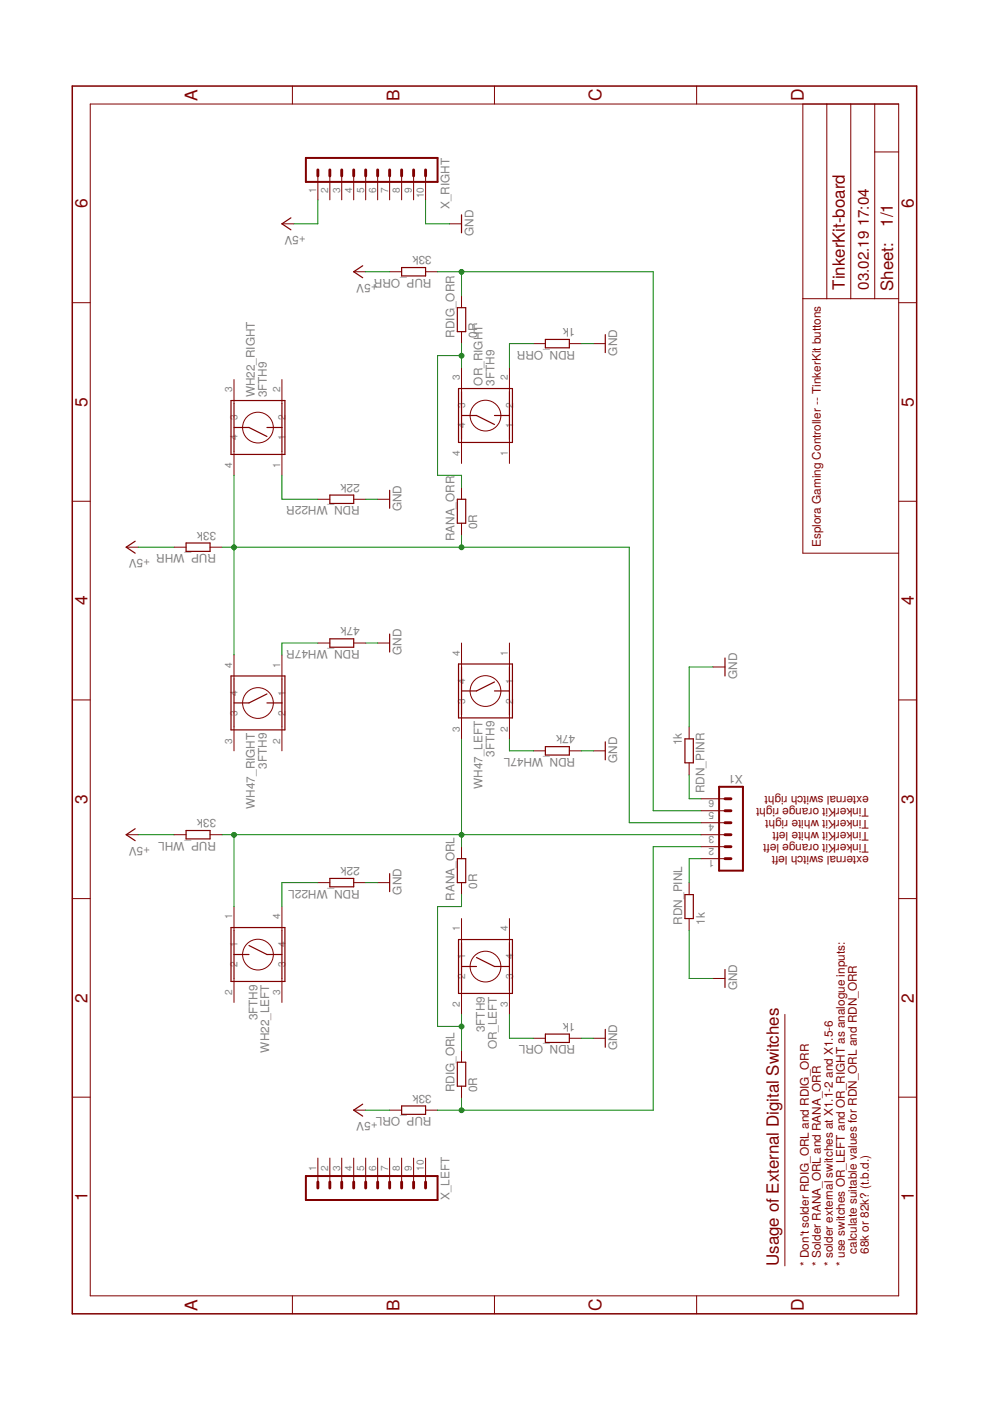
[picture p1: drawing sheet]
<?xml version="1.0" encoding="utf-8"?>
<!DOCTYPE eagle SYSTEM "eagle.dtd">
<eagle version="7.5.0">
<drawing>
<settings>
<setting alwaysvectorfont="no"/>
<setting verticaltext="up"/>
</settings>
<grid distance="100" unitdist="mil" unit="mil" style="lines" multiple="1" display="yes" altdistance="0.01" altunitdist="inch" altunit="inch"/>
<schematic xreflabel="%F%N/%S.%C%R" xrefpart="/%S.%C%R">
<libraries>
<library name="frames">
<symbols>
<symbol name="A4L-LOC">
<wire x1="256.54" y1="3.81" x2="256.54" y2="8.89" width="0.1016" layer="94"/>
<wire x1="256.54" y1="8.89" x2="256.54" y2="13.97" width="0.1016" layer="94"/>
<wire x1="256.54" y1="13.97" x2="256.54" y2="19.05" width="0.1016" layer="94"/>
<wire x1="256.54" y1="19.05" x2="256.54" y2="24.13" width="0.1016" layer="94"/>
<wire x1="161.29" y1="3.81" x2="161.29" y2="24.13" width="0.1016" layer="94"/>
<wire x1="161.29" y1="24.13" x2="215.265" y2="24.13" width="0.1016" layer="94"/>
<wire x1="215.265" y1="24.13" x2="256.54" y2="24.13" width="0.1016" layer="94"/>
<wire x1="246.38" y1="3.81" x2="246.38" y2="8.89" width="0.1016" layer="94"/>
<wire x1="246.38" y1="8.89" x2="256.54" y2="8.89" width="0.1016" layer="94"/>
<wire x1="246.38" y1="8.89" x2="215.265" y2="8.89" width="0.1016" layer="94"/>
<wire x1="215.265" y1="8.89" x2="215.265" y2="3.81" width="0.1016" layer="94"/>
<wire x1="215.265" y1="8.89" x2="215.265" y2="13.97" width="0.1016" layer="94"/>
<wire x1="215.265" y1="13.97" x2="256.54" y2="13.97" width="0.1016" layer="94"/>
<wire x1="215.265" y1="13.97" x2="215.265" y2="19.05" width="0.1016" layer="94"/>
<wire x1="215.265" y1="19.05" x2="256.54" y2="19.05" width="0.1016" layer="94"/>
<wire x1="215.265" y1="19.05" x2="215.265" y2="24.13" width="0.1016" layer="94"/>
<text x="217.17" y="15.24" size="2.54" layer="94">&gt;DRAWING_NAME</text>
<text x="217.17" y="10.16" size="2.286" layer="94">&gt;LAST_DATE_TIME</text>
<text x="230.505" y="5.08" size="2.54" layer="94">&gt;SHEET</text>
<text x="216.916" y="4.953" size="2.54" layer="94">Sheet:</text>
<frame x1="0" y1="0" x2="260.35" y2="179.07" columns="6" rows="4" layer="94"/>
</symbol>
</symbols>
<devicesets>
<deviceset name="A4L-LOC" prefix="FRAME" uservalue="yes">
<gates>
<gate name="G$1" symbol="A4L-LOC" x="0" y="0"/>
</gates>
<devices>
<device name="">
<technologies>
<technology name=""/>
</technologies>
</device>
</devices>
</deviceset>
</devicesets>
</library>
<library name="EsploraGamingController">
<symbols>
<symbol name="3FTH9">
<wire x1="0" y1="-1.905" x2="0" y2="-5.08" width="0.254" layer="94"/>
<wire x1="0" y1="1.905" x2="0" y2="5.08" width="0.254" layer="94"/>
<wire x1="0" y1="1.905" x2="-1.905" y2="-1.905" width="0.254" layer="94"/>
<wire x1="-5.08" y1="5.08" x2="5.08" y2="5.08" width="0.254" layer="94"/>
<wire x1="-5.08" y1="-5.08" x2="0" y2="-5.08" width="0.254" layer="94"/>
<text x="6.35" y="0.635" size="1.778" layer="95">&gt;NAME</text>
<text x="6.35" y="-1.905" size="1.778" layer="96">&gt;VALUE</text>
<pin name="1" x="-10.16" y="-5.08" length="middle" direction="pas" swaplevel="1"/>
<pin name="2" x="10.16" y="-5.08" length="middle" direction="pas" swaplevel="1" rot="R180"/>
<pin name="3" x="10.16" y="5.08" length="middle" direction="pas" swaplevel="2" rot="R180"/>
<pin name="4" x="-10.16" y="5.08" length="middle" direction="pas" swaplevel="2"/>
<wire x1="0" y1="-5.08" x2="5.08" y2="-5.08" width="0.254" layer="94"/>
<wire x1="-5.715" y1="5.715" x2="-5.715" y2="-5.715" width="0.254" layer="94"/>
<wire x1="-5.715" y1="-5.715" x2="5.715" y2="-5.715" width="0.254" layer="94"/>
<wire x1="5.715" y1="-5.715" x2="5.715" y2="5.715" width="0.254" layer="94"/>
<wire x1="5.715" y1="5.715" x2="-5.715" y2="5.715" width="0.254" layer="94"/>
<circle x="0" y="0" radius="3.25" width="0.1524" layer="94"/>
</symbol>
</symbols>
<devicesets>
<deviceset name="3FTH9" prefix="S">
<gates>
<gate name="G$1" symbol="3FTH9" x="0" y="0"/>
</gates>
<devices>
<device name="" package="3FTH9">
<connects>
<connect gate="G$1" pin="1" pad="1"/>
<connect gate="G$1" pin="2" pad="2"/>
<connect gate="G$1" pin="3" pad="3"/>
<connect gate="G$1" pin="4" pad="4"/>
</connects>
<technologies>
<technology name=""/>
</technologies>
</device>
</devices>
</deviceset>
</devicesets>
</library>
<library name="con-lstb">
<symbols>
<symbol name="MA10-1">
<wire x1="3.81" y1="-12.7" x2="-1.27" y2="-12.7" width="0.4064" layer="94"/>
<wire x1="1.27" y1="-5.08" x2="2.54" y2="-5.08" width="0.6096" layer="94"/>
<wire x1="1.27" y1="-7.62" x2="2.54" y2="-7.62" width="0.6096" layer="94"/>
<wire x1="1.27" y1="-10.16" x2="2.54" y2="-10.16" width="0.6096" layer="94"/>
<wire x1="1.27" y1="0" x2="2.54" y2="0" width="0.6096" layer="94"/>
<wire x1="1.27" y1="-2.54" x2="2.54" y2="-2.54" width="0.6096" layer="94"/>
<wire x1="1.27" y1="7.62" x2="2.54" y2="7.62" width="0.6096" layer="94"/>
<wire x1="1.27" y1="5.08" x2="2.54" y2="5.08" width="0.6096" layer="94"/>
<wire x1="1.27" y1="2.54" x2="2.54" y2="2.54" width="0.6096" layer="94"/>
<wire x1="1.27" y1="12.7" x2="2.54" y2="12.7" width="0.6096" layer="94"/>
<wire x1="1.27" y1="10.16" x2="2.54" y2="10.16" width="0.6096" layer="94"/>
<wire x1="-1.27" y1="15.24" x2="-1.27" y2="-12.7" width="0.4064" layer="94"/>
<wire x1="3.81" y1="-12.7" x2="3.81" y2="15.24" width="0.4064" layer="94"/>
<wire x1="-1.27" y1="15.24" x2="3.81" y2="15.24" width="0.4064" layer="94"/>
<text x="-1.27" y="-15.24" size="1.778" layer="96">&gt;VALUE</text>
<text x="-1.27" y="16.002" size="1.778" layer="95">&gt;NAME</text>
<pin name="1" x="7.62" y="-10.16" visible="pad" length="middle" direction="pas" swaplevel="1" rot="R180"/>
<pin name="2" x="7.62" y="-7.62" visible="pad" length="middle" direction="pas" swaplevel="1" rot="R180"/>
<pin name="3" x="7.62" y="-5.08" visible="pad" length="middle" direction="pas" swaplevel="1" rot="R180"/>
<pin name="4" x="7.62" y="-2.54" visible="pad" length="middle" direction="pas" swaplevel="1" rot="R180"/>
<pin name="5" x="7.62" y="0" visible="pad" length="middle" direction="pas" swaplevel="1" rot="R180"/>
<pin name="6" x="7.62" y="2.54" visible="pad" length="middle" direction="pas" swaplevel="1" rot="R180"/>
<pin name="7" x="7.62" y="5.08" visible="pad" length="middle" direction="pas" swaplevel="1" rot="R180"/>
<pin name="8" x="7.62" y="7.62" visible="pad" length="middle" direction="pas" swaplevel="1" rot="R180"/>
<pin name="9" x="7.62" y="10.16" visible="pad" length="middle" direction="pas" swaplevel="1" rot="R180"/>
<pin name="10" x="7.62" y="12.7" visible="pad" length="middle" direction="pas" swaplevel="1" rot="R180"/>
</symbol>
<symbol name="MA06-1">
<wire x1="3.81" y1="-10.16" x2="-1.27" y2="-10.16" width="0.4064" layer="94"/>
<wire x1="1.27" y1="-2.54" x2="2.54" y2="-2.54" width="0.6096" layer="94"/>
<wire x1="1.27" y1="-5.08" x2="2.54" y2="-5.08" width="0.6096" layer="94"/>
<wire x1="1.27" y1="-7.62" x2="2.54" y2="-7.62" width="0.6096" layer="94"/>
<wire x1="1.27" y1="2.54" x2="2.54" y2="2.54" width="0.6096" layer="94"/>
<wire x1="1.27" y1="0" x2="2.54" y2="0" width="0.6096" layer="94"/>
<wire x1="1.27" y1="5.08" x2="2.54" y2="5.08" width="0.6096" layer="94"/>
<wire x1="-1.27" y1="7.62" x2="-1.27" y2="-10.16" width="0.4064" layer="94"/>
<wire x1="3.81" y1="-10.16" x2="3.81" y2="7.62" width="0.4064" layer="94"/>
<wire x1="-1.27" y1="7.62" x2="3.81" y2="7.62" width="0.4064" layer="94"/>
<text x="-1.27" y="-12.7" size="1.778" layer="96">&gt;VALUE</text>
<text x="-1.27" y="8.382" size="1.778" layer="95">&gt;NAME</text>
<pin name="1" x="7.62" y="-7.62" visible="pad" length="middle" direction="pas" swaplevel="1" rot="R180"/>
<pin name="2" x="7.62" y="-5.08" visible="pad" length="middle" direction="pas" swaplevel="1" rot="R180"/>
<pin name="3" x="7.62" y="-2.54" visible="pad" length="middle" direction="pas" swaplevel="1" rot="R180"/>
<pin name="4" x="7.62" y="0" visible="pad" length="middle" direction="pas" swaplevel="1" rot="R180"/>
<pin name="5" x="7.62" y="2.54" visible="pad" length="middle" direction="pas" swaplevel="1" rot="R180"/>
<pin name="6" x="7.62" y="5.08" visible="pad" length="middle" direction="pas" swaplevel="1" rot="R180"/>
</symbol>
</symbols>
<devicesets>
<deviceset name="MA10-1" prefix="SV" uservalue="yes">
<gates>
<gate name="1" symbol="MA10-1" x="0" y="0"/>
</gates>
<devices>
<device name="" package="MA10-1">
<connects>
<connect gate="1" pin="1" pad="1"/>
<connect gate="1" pin="10" pad="10"/>
<connect gate="1" pin="2" pad="2"/>
<connect gate="1" pin="3" pad="3"/>
<connect gate="1" pin="4" pad="4"/>
<connect gate="1" pin="5" pad="5"/>
<connect gate="1" pin="6" pad="6"/>
<connect gate="1" pin="7" pad="7"/>
<connect gate="1" pin="8" pad="8"/>
<connect gate="1" pin="9" pad="9"/>
</connects>
<technologies>
<technology name="">
<attribute name="MF" value="" constant="no"/>
<attribute name="MPN" value="" constant="no"/>
<attribute name="OC_FARNELL" value="unknown" constant="no"/>
<attribute name="OC_NEWARK" value="unknown" constant="no"/>
</technology>
</technologies>
</device>
</devices>
</deviceset>
<deviceset name="MA06-1" prefix="SV" uservalue="yes">
<gates>
<gate name="1" symbol="MA06-1" x="0" y="0"/>
</gates>
<devices>
<device name="" package="MA06-1">
<connects>
<connect gate="1" pin="1" pad="1"/>
<connect gate="1" pin="2" pad="2"/>
<connect gate="1" pin="3" pad="3"/>
<connect gate="1" pin="4" pad="4"/>
<connect gate="1" pin="5" pad="5"/>
<connect gate="1" pin="6" pad="6"/>
</connects>
<technologies>
<technology name="">
<attribute name="MF" value="" constant="no"/>
<attribute name="MPN" value="" constant="no"/>
<attribute name="OC_FARNELL" value="unknown" constant="no"/>
<attribute name="OC_NEWARK" value="unknown" constant="no"/>
</technology>
</technologies>
</device>
</devices>
</deviceset>
</devicesets>
</library>
<library name="rcl">
<symbols>
<symbol name="R-EU">
<wire x1="-2.54" y1="-0.889" x2="2.54" y2="-0.889" width="0.254" layer="94"/>
<wire x1="2.54" y1="0.889" x2="-2.54" y2="0.889" width="0.254" layer="94"/>
<wire x1="2.54" y1="-0.889" x2="2.54" y2="0.889" width="0.254" layer="94"/>
<wire x1="-2.54" y1="-0.889" x2="-2.54" y2="0.889" width="0.254" layer="94"/>
<text x="-3.81" y="1.4986" size="1.778" layer="95">&gt;NAME</text>
<text x="-3.81" y="-3.302" size="1.778" layer="96">&gt;VALUE</text>
<pin name="2" x="5.08" y="0" visible="off" length="short" direction="pas" swaplevel="1" rot="R180"/>
<pin name="1" x="-5.08" y="0" visible="off" length="short" direction="pas" swaplevel="1"/>
</symbol>
</symbols>
<devicesets>
<deviceset name="R-EU_" prefix="R" uservalue="yes">
<gates>
<gate name="G$1" symbol="R-EU" x="0" y="0"/>
</gates>
<devices>
<device name="R0402" package="R0402">
<connects>
<connect gate="G$1" pin="1" pad="1"/>
<connect gate="G$1" pin="2" pad="2"/>
</connects>
<technologies>
<technology name=""/>
</technologies>
</device>
<device name="R0603" package="R0603">
<connects>
<connect gate="G$1" pin="1" pad="1"/>
<connect gate="G$1" pin="2" pad="2"/>
</connects>
<technologies>
<technology name=""/>
</technologies>
</device>
<device name="R0805" package="R0805">
<connects>
<connect gate="G$1" pin="1" pad="1"/>
<connect gate="G$1" pin="2" pad="2"/>
</connects>
<technologies>
<technology name=""/>
</technologies>
</device>
<device name="R0805W" package="R0805W">
<connects>
<connect gate="G$1" pin="1" pad="1"/>
<connect gate="G$1" pin="2" pad="2"/>
</connects>
<technologies>
<technology name=""/>
</technologies>
</device>
<device name="R1206" package="R1206">
<connects>
<connect gate="G$1" pin="1" pad="1"/>
<connect gate="G$1" pin="2" pad="2"/>
</connects>
<technologies>
<technology name=""/>
</technologies>
</device>
<device name="R1206W" package="R1206W">
<connects>
<connect gate="G$1" pin="1" pad="1"/>
<connect gate="G$1" pin="2" pad="2"/>
</connects>
<technologies>
<technology name=""/>
</technologies>
</device>
<device name="R1210" package="R1210">
<connects>
<connect gate="G$1" pin="1" pad="1"/>
<connect gate="G$1" pin="2" pad="2"/>
</connects>
<technologies>
<technology name=""/>
</technologies>
</device>
<device name="R1210W" package="R1210W">
<connects>
<connect gate="G$1" pin="1" pad="1"/>
<connect gate="G$1" pin="2" pad="2"/>
</connects>
<technologies>
<technology name=""/>
</technologies>
</device>
<device name="R2010" package="R2010">
<connects>
<connect gate="G$1" pin="1" pad="1"/>
<connect gate="G$1" pin="2" pad="2"/>
</connects>
<technologies>
<technology name=""/>
</technologies>
</device>
<device name="R2010W" package="R2010W">
<connects>
<connect gate="G$1" pin="1" pad="1"/>
<connect gate="G$1" pin="2" pad="2"/>
</connects>
<technologies>
<technology name=""/>
</technologies>
</device>
<device name="R2012" package="R2012">
<connects>
<connect gate="G$1" pin="1" pad="1"/>
<connect gate="G$1" pin="2" pad="2"/>
</connects>
<technologies>
<technology name=""/>
</technologies>
</device>
<device name="R2012W" package="R2012W">
<connects>
<connect gate="G$1" pin="1" pad="1"/>
<connect gate="G$1" pin="2" pad="2"/>
</connects>
<technologies>
<technology name=""/>
</technologies>
</device>
<device name="R2512" package="R2512">
<connects>
<connect gate="G$1" pin="1" pad="1"/>
<connect gate="G$1" pin="2" pad="2"/>
</connects>
<technologies>
<technology name=""/>
</technologies>
</device>
<device name="R2512W" package="R2512W">
<connects>
<connect gate="G$1" pin="1" pad="1"/>
<connect gate="G$1" pin="2" pad="2"/>
</connects>
<technologies>
<technology name=""/>
</technologies>
</device>
<device name="R3216" package="R3216">
<connects>
<connect gate="G$1" pin="1" pad="1"/>
<connect gate="G$1" pin="2" pad="2"/>
</connects>
<technologies>
<technology name=""/>
</technologies>
</device>
<device name="R3216W" package="R3216W">
<connects>
<connect gate="G$1" pin="1" pad="1"/>
<connect gate="G$1" pin="2" pad="2"/>
</connects>
<technologies>
<technology name=""/>
</technologies>
</device>
<device name="R3225" package="R3225">
<connects>
<connect gate="G$1" pin="1" pad="1"/>
<connect gate="G$1" pin="2" pad="2"/>
</connects>
<technologies>
<technology name=""/>
</technologies>
</device>
<device name="R3225W" package="R3225W">
<connects>
<connect gate="G$1" pin="1" pad="1"/>
<connect gate="G$1" pin="2" pad="2"/>
</connects>
<technologies>
<technology name=""/>
</technologies>
</device>
<device name="R5025" package="R5025">
<connects>
<connect gate="G$1" pin="1" pad="1"/>
<connect gate="G$1" pin="2" pad="2"/>
</connects>
<technologies>
<technology name=""/>
</technologies>
</device>
<device name="R5025W" package="R5025W">
<connects>
<connect gate="G$1" pin="1" pad="1"/>
<connect gate="G$1" pin="2" pad="2"/>
</connects>
<technologies>
<technology name=""/>
</technologies>
</device>
<device name="R6332" package="R6332">
<connects>
<connect gate="G$1" pin="1" pad="1"/>
<connect gate="G$1" pin="2" pad="2"/>
</connects>
<technologies>
<technology name=""/>
</technologies>
</device>
<device name="R6332W" package="R6332W">
<connects>
<connect gate="G$1" pin="1" pad="1"/>
<connect gate="G$1" pin="2" pad="2"/>
</connects>
<technologies>
<technology name=""/>
</technologies>
</device>
<device name="M0805" package="M0805">
<connects>
<connect gate="G$1" pin="1" pad="1"/>
<connect gate="G$1" pin="2" pad="2"/>
</connects>
<technologies>
<technology name=""/>
</technologies>
</device>
<device name="M1206" package="M1206">
<connects>
<connect gate="G$1" pin="1" pad="1"/>
<connect gate="G$1" pin="2" pad="2"/>
</connects>
<technologies>
<technology name=""/>
</technologies>
</device>
<device name="M1406" package="M1406">
<connects>
<connect gate="G$1" pin="1" pad="1"/>
<connect gate="G$1" pin="2" pad="2"/>
</connects>
<technologies>
<technology name=""/>
</technologies>
</device>
<device name="M2012" package="M2012">
<connects>
<connect gate="G$1" pin="1" pad="1"/>
<connect gate="G$1" pin="2" pad="2"/>
</connects>
<technologies>
<technology name=""/>
</technologies>
</device>
<device name="M2309" package="M2309">
<connects>
<connect gate="G$1" pin="1" pad="1"/>
<connect gate="G$1" pin="2" pad="2"/>
</connects>
<technologies>
<technology name=""/>
</technologies>
</device>
<device name="M3216" package="M3216">
<connects>
<connect gate="G$1" pin="1" pad="1"/>
<connect gate="G$1" pin="2" pad="2"/>
</connects>
<technologies>
<technology name=""/>
</technologies>
</device>
<device name="M3516" package="M3516">
<connects>
<connect gate="G$1" pin="1" pad="1"/>
<connect gate="G$1" pin="2" pad="2"/>
</connects>
<technologies>
<technology name=""/>
</technologies>
</device>
<device name="M5923" package="M5923">
<connects>
<connect gate="G$1" pin="1" pad="1"/>
<connect gate="G$1" pin="2" pad="2"/>
</connects>
<technologies>
<technology name=""/>
</technologies>
</device>
<device name="0204/5" package="0204/5">
<connects>
<connect gate="G$1" pin="1" pad="1"/>
<connect gate="G$1" pin="2" pad="2"/>
</connects>
<technologies>
<technology name=""/>
</technologies>
</device>
<device name="0204/7" package="0204/7">
<connects>
<connect gate="G$1" pin="1" pad="1"/>
<connect gate="G$1" pin="2" pad="2"/>
</connects>
<technologies>
<technology name=""/>
</technologies>
</device>
<device name="0204/2V" package="0204V">
<connects>
<connect gate="G$1" pin="1" pad="1"/>
<connect gate="G$1" pin="2" pad="2"/>
</connects>
<technologies>
<technology name=""/>
</technologies>
</device>
<device name="0207/10" package="0207/10">
<connects>
<connect gate="G$1" pin="1" pad="1"/>
<connect gate="G$1" pin="2" pad="2"/>
</connects>
<technologies>
<technology name=""/>
</technologies>
</device>
<device name="0207/12" package="0207/12">
<connects>
<connect gate="G$1" pin="1" pad="1"/>
<connect gate="G$1" pin="2" pad="2"/>
</connects>
<technologies>
<technology name=""/>
</technologies>
</device>
<device name="0207/15" package="0207/15">
<connects>
<connect gate="G$1" pin="1" pad="1"/>
<connect gate="G$1" pin="2" pad="2"/>
</connects>
<technologies>
<technology name=""/>
</technologies>
</device>
<device name="0207/2V" package="0207/2V">
<connects>
<connect gate="G$1" pin="1" pad="1"/>
<connect gate="G$1" pin="2" pad="2"/>
</connects>
<technologies>
<technology name=""/>
</technologies>
</device>
<device name="0207/5V" package="0207/5V">
<connects>
<connect gate="G$1" pin="1" pad="1"/>
<connect gate="G$1" pin="2" pad="2"/>
</connects>
<technologies>
<technology name=""/>
</technologies>
</device>
<device name="0207/7" package="0207/7">
<connects>
<connect gate="G$1" pin="1" pad="1"/>
<connect gate="G$1" pin="2" pad="2"/>
</connects>
<technologies>
<technology name=""/>
</technologies>
</device>
<device name="0309/10" package="0309/10">
<connects>
<connect gate="G$1" pin="1" pad="1"/>
<connect gate="G$1" pin="2" pad="2"/>
</connects>
<technologies>
<technology name=""/>
</technologies>
</device>
<device name="0309/12" package="0309/12">
<connects>
<connect gate="G$1" pin="1" pad="1"/>
<connect gate="G$1" pin="2" pad="2"/>
</connects>
<technologies>
<technology name=""/>
</technologies>
</device>
<device name="0309/V" package="0309V">
<connects>
<connect gate="G$1" pin="1" pad="1"/>
<connect gate="G$1" pin="2" pad="2"/>
</connects>
<technologies>
<technology name=""/>
</technologies>
</device>
<device name="0411/12" package="0411/12">
<connects>
<connect gate="G$1" pin="1" pad="1"/>
<connect gate="G$1" pin="2" pad="2"/>
</connects>
<technologies>
<technology name=""/>
</technologies>
</device>
<device name="0411/15" package="0411/15">
<connects>
<connect gate="G$1" pin="1" pad="1"/>
<connect gate="G$1" pin="2" pad="2"/>
</connects>
<technologies>
<technology name=""/>
</technologies>
</device>
<device name="0411/3V" package="0411V">
<connects>
<connect gate="G$1" pin="1" pad="1"/>
<connect gate="G$1" pin="2" pad="2"/>
</connects>
<technologies>
<technology name=""/>
</technologies>
</device>
<device name="0414/15" package="0414/15">
<connects>
<connect gate="G$1" pin="1" pad="1"/>
<connect gate="G$1" pin="2" pad="2"/>
</connects>
<technologies>
<technology name=""/>
</technologies>
</device>
<device name="0414/5V" package="0414V">
<connects>
<connect gate="G$1" pin="1" pad="1"/>
<connect gate="G$1" pin="2" pad="2"/>
</connects>
<technologies>
<technology name=""/>
</technologies>
</device>
<device name="0617/17" package="0617/17">
<connects>
<connect gate="G$1" pin="1" pad="1"/>
<connect gate="G$1" pin="2" pad="2"/>
</connects>
<technologies>
<technology name=""/>
</technologies>
</device>
<device name="0617/22" package="0617/22">
<connects>
<connect gate="G$1" pin="1" pad="1"/>
<connect gate="G$1" pin="2" pad="2"/>
</connects>
<technologies>
<technology name=""/>
</technologies>
</device>
<device name="0617/5V" package="0617V">
<connects>
<connect gate="G$1" pin="1" pad="1"/>
<connect gate="G$1" pin="2" pad="2"/>
</connects>
<technologies>
<technology name=""/>
</technologies>
</device>
<device name="0922/22" package="0922/22">
<connects>
<connect gate="G$1" pin="1" pad="1"/>
<connect gate="G$1" pin="2" pad="2"/>
</connects>
<technologies>
<technology name=""/>
</technologies>
</device>
<device name="0613/5V" package="P0613V">
<connects>
<connect gate="G$1" pin="1" pad="1"/>
<connect gate="G$1" pin="2" pad="2"/>
</connects>
<technologies>
<technology name=""/>
</technologies>
</device>
<device name="0613/15" package="P0613/15">
<connects>
<connect gate="G$1" pin="1" pad="1"/>
<connect gate="G$1" pin="2" pad="2"/>
</connects>
<technologies>
<technology name=""/>
</technologies>
</device>
<device name="0817/22" package="P0817/22">
<connects>
<connect gate="G$1" pin="1" pad="1"/>
<connect gate="G$1" pin="2" pad="2"/>
</connects>
<technologies>
<technology name=""/>
</technologies>
</device>
<device name="0817/7V" package="P0817V">
<connects>
<connect gate="G$1" pin="1" pad="1"/>
<connect gate="G$1" pin="2" pad="2"/>
</connects>
<technologies>
<technology name=""/>
</technologies>
</device>
<device name="V234/12" package="V234/12">
<connects>
<connect gate="G$1" pin="1" pad="1"/>
<connect gate="G$1" pin="2" pad="2"/>
</connects>
<technologies>
<technology name=""/>
</technologies>
</device>
<device name="V235/17" package="V235/17">
<connects>
<connect gate="G$1" pin="1" pad="1"/>
<connect gate="G$1" pin="2" pad="2"/>
</connects>
<technologies>
<technology name=""/>
</technologies>
</device>
<device name="V526-0" package="V526-0">
<connects>
<connect gate="G$1" pin="1" pad="1"/>
<connect gate="G$1" pin="2" pad="2"/>
</connects>
<technologies>
<technology name=""/>
</technologies>
</device>
<device name="MELF0102R" package="MINI_MELF-0102R">
<connects>
<connect gate="G$1" pin="1" pad="1"/>
<connect gate="G$1" pin="2" pad="2"/>
</connects>
<technologies>
<technology name=""/>
</technologies>
</device>
<device name="MELF0102W" package="MINI_MELF-0102W">
<connects>
<connect gate="G$1" pin="1" pad="1"/>
<connect gate="G$1" pin="2" pad="2"/>
</connects>
<technologies>
<technology name=""/>
</technologies>
</device>
<device name="MELF0204R" package="MINI_MELF-0204R">
<connects>
<connect gate="G$1" pin="1" pad="1"/>
<connect gate="G$1" pin="2" pad="2"/>
</connects>
<technologies>
<technology name=""/>
</technologies>
</device>
<device name="MELF0204W" package="MINI_MELF-0204W">
<connects>
<connect gate="G$1" pin="1" pad="1"/>
<connect gate="G$1" pin="2" pad="2"/>
</connects>
<technologies>
<technology name=""/>
</technologies>
</device>
<device name="MELF0207R" package="MINI_MELF-0207R">
<connects>
<connect gate="G$1" pin="1" pad="1"/>
<connect gate="G$1" pin="2" pad="2"/>
</connects>
<technologies>
<technology name=""/>
</technologies>
</device>
<device name="MELF0207W" package="MINI_MELF-0207W">
<connects>
<connect gate="G$1" pin="1" pad="1"/>
<connect gate="G$1" pin="2" pad="2"/>
</connects>
<technologies>
<technology name=""/>
</technologies>
</device>
<device name="0922V" package="0922V">
<connects>
<connect gate="G$1" pin="1" pad="1"/>
<connect gate="G$1" pin="2" pad="2"/>
</connects>
<technologies>
<technology name=""/>
</technologies>
</device>
<device name="RDH/15" package="RDH/15">
<connects>
<connect gate="G$1" pin="1" pad="1"/>
<connect gate="G$1" pin="2" pad="2"/>
</connects>
<technologies>
<technology name=""/>
</technologies>
</device>
<device name="MELF0102AX" package="MINI_MELF-0102AX">
<connects>
<connect gate="G$1" pin="1" pad="1"/>
<connect gate="G$1" pin="2" pad="2"/>
</connects>
<technologies>
<technology name=""/>
</technologies>
</device>
<device name="R0201" package="R0201">
<connects>
<connect gate="G$1" pin="1" pad="1"/>
<connect gate="G$1" pin="2" pad="2"/>
</connects>
<technologies>
<technology name=""/>
</technologies>
</device>
<device name="VTA52" package="VTA52">
<connects>
<connect gate="G$1" pin="1" pad="1"/>
<connect gate="G$1" pin="2" pad="2"/>
</connects>
<technologies>
<technology name=""/>
</technologies>
</device>
<device name="VTA53" package="VTA53">
<connects>
<connect gate="G$1" pin="1" pad="1"/>
<connect gate="G$1" pin="2" pad="2"/>
</connects>
<technologies>
<technology name=""/>
</technologies>
</device>
<device name="VTA54" package="VTA54">
<connects>
<connect gate="G$1" pin="1" pad="1"/>
<connect gate="G$1" pin="2" pad="2"/>
</connects>
<technologies>
<technology name=""/>
</technologies>
</device>
<device name="VTA55" package="VTA55">
<connects>
<connect gate="G$1" pin="1" pad="1"/>
<connect gate="G$1" pin="2" pad="2"/>
</connects>
<technologies>
<technology name=""/>
</technologies>
</device>
<device name="VTA56" package="VTA56">
<connects>
<connect gate="G$1" pin="1" pad="1"/>
<connect gate="G$1" pin="2" pad="2"/>
</connects>
<technologies>
<technology name=""/>
</technologies>
</device>
<device name="VMTA55" package="VMTA55">
<connects>
<connect gate="G$1" pin="1" pad="1"/>
<connect gate="G$1" pin="2" pad="2"/>
</connects>
<technologies>
<technology name=""/>
</technologies>
</device>
<device name="VMTB60" package="VMTB60">
<connects>
<connect gate="G$1" pin="1" pad="1"/>
<connect gate="G$1" pin="2" pad="2"/>
</connects>
<technologies>
<technology name=""/>
</technologies>
</device>
<device name="R4527" package="R4527">
<connects>
<connect gate="G$1" pin="1" pad="1"/>
<connect gate="G$1" pin="2" pad="2"/>
</connects>
<technologies>
<technology name=""/>
</technologies>
</device>
<device name="WSC0001" package="WSC0001">
<connects>
<connect gate="G$1" pin="1" pad="1"/>
<connect gate="G$1" pin="2" pad="2"/>
</connects>
<technologies>
<technology name=""/>
</technologies>
</device>
<device name="WSC0002" package="WSC0002">
<connects>
<connect gate="G$1" pin="1" pad="1"/>
<connect gate="G$1" pin="2" pad="2"/>
</connects>
<technologies>
<technology name=""/>
</technologies>
</device>
<device name="WSC01/2" package="WSC01/2">
<connects>
<connect gate="G$1" pin="1" pad="1"/>
<connect gate="G$1" pin="2" pad="2"/>
</connects>
<technologies>
<technology name=""/>
</technologies>
</device>
<device name="WSC2515" package="WSC2515">
<connects>
<connect gate="G$1" pin="1" pad="1"/>
<connect gate="G$1" pin="2" pad="2"/>
</connects>
<technologies>
<technology name=""/>
</technologies>
</device>
<device name="WSC4527" package="WSC4527">
<connects>
<connect gate="G$1" pin="1" pad="1"/>
<connect gate="G$1" pin="2" pad="2"/>
</connects>
<technologies>
<technology name=""/>
</technologies>
</device>
<device name="WSC6927" package="WSC6927">
<connects>
<connect gate="G$1" pin="1" pad="1"/>
<connect gate="G$1" pin="2" pad="2"/>
</connects>
<technologies>
<technology name=""/>
</technologies>
</device>
<device name="R1218" package="R1218">
<connects>
<connect gate="G$1" pin="1" pad="1"/>
<connect gate="G$1" pin="2" pad="2"/>
</connects>
<technologies>
<technology name=""/>
</technologies>
</device>
<device name="1812X7R" package="1812X7R">
<connects>
<connect gate="G$1" pin="1" pad="1"/>
<connect gate="G$1" pin="2" pad="2"/>
</connects>
<technologies>
<technology name=""/>
</technologies>
</device>
<device name="PRL1632" package="PRL1632">
<connects>
<connect gate="G$1" pin="1" pad="1"/>
<connect gate="G$1" pin="2" pad="2"/>
</connects>
<technologies>
<technology name=""/>
</technologies>
</device>
<device name="01005" package="R01005">
<connects>
<connect gate="G$1" pin="1" pad="1"/>
<connect gate="G$1" pin="2" pad="2"/>
</connects>
<technologies>
<technology name=""/>
</technologies>
</device>
</devices>
</deviceset>
</devicesets>
</library>
<library name="supply1">
<symbols>
<symbol name="+5V">
<wire x1="1.27" y1="-1.905" x2="0" y2="0" width="0.254" layer="94"/>
<wire x1="0" y1="0" x2="-1.27" y2="-1.905" width="0.254" layer="94"/>
<text x="-2.54" y="-5.08" size="1.778" layer="96" rot="R90">&gt;VALUE</text>
<pin name="+5V" x="0" y="-2.54" visible="off" length="short" direction="sup" rot="R90"/>
</symbol>
<symbol name="GND">
<wire x1="-1.905" y1="0" x2="1.905" y2="0" width="0.254" layer="94"/>
<text x="-2.54" y="-2.54" size="1.778" layer="96">&gt;VALUE</text>
<pin name="GND" x="0" y="2.54" visible="off" length="short" direction="sup" rot="R270"/>
</symbol>
</symbols>
<devicesets>
<deviceset name="+5V" prefix="P+">
<gates>
<gate name="1" symbol="+5V" x="0" y="0"/>
</gates>
<devices>
<device name="">
<technologies>
<technology name=""/>
</technologies>
</device>
</devices>
</deviceset>
<deviceset name="GND" prefix="GND">
<gates>
<gate name="1" symbol="GND" x="0" y="0"/>
</gates>
<devices>
<device name="">
<technologies>
<technology name=""/>
</technologies>
</device>
</devices>
</deviceset>
</devicesets>
</library>
</libraries>
<attributes>
</attributes>
<variantdefs>
</variantdefs>
<classes>
<class number="0" name="default" width="0" drill="0">
</class>
</classes>
<parts>
<part name="FRAME1" library="frames" deviceset="A4L-LOC" device=""/>
<part name="OR_LEFT" library="EsploraGamingController" deviceset="3FTH9" device=""/>
<part name="X_LEFT" library="con-lstb" deviceset="MA10-1" device=""/>
<part name="X_RIGHT" library="con-lstb" deviceset="MA10-1" device=""/>
<part name="RDN_ORL" library="rcl" deviceset="R-EU_" device="M1206" value="1k"/>
<part name="P+1" library="supply1" deviceset="+5V" device=""/>
<part name="GND1" library="supply1" deviceset="GND" device=""/>
<part name="RUP_ORL" library="rcl" deviceset="R-EU_" device="M1206" value="33k"/>
<part name="OR_RIGHT" library="EsploraGamingController" deviceset="3FTH9" device=""/>
<part name="RDN_ORR" library="rcl" deviceset="R-EU_" device="M1206" value="1k"/>
<part name="P+2" library="supply1" deviceset="+5V" device=""/>
<part name="GND2" library="supply1" deviceset="GND" device=""/>
<part name="RUP_ORR" library="rcl" deviceset="R-EU_" device="M1206" value="33k"/>
<part name="WH47_LEFT" library="EsploraGamingController" deviceset="3FTH9" device=""/>
<part name="RUP_WHL" library="rcl" deviceset="R-EU_" device="M1206" value="33k"/>
<part name="RDN_WH22L" library="rcl" deviceset="R-EU_" device="M1206" value="22k"/>
<part name="GND3" library="supply1" deviceset="GND" device=""/>
<part name="RDN_WH47L" library="rcl" deviceset="R-EU_" device="M1206" value="47k"/>
<part name="GND4" library="supply1" deviceset="GND" device=""/>
<part name="WH47_RIGHT" library="EsploraGamingController" deviceset="3FTH9" device=""/>
<part name="WH22_LEFT" library="EsploraGamingController" deviceset="3FTH9" device=""/>
<part name="WH22_RIGHT" library="EsploraGamingController" deviceset="3FTH9" device=""/>
<part name="RDN_WH47R" library="rcl" deviceset="R-EU_" device="M1206" value="47k"/>
<part name="RDN_WH22R" library="rcl" deviceset="R-EU_" device="M1206" value="22k"/>
<part name="GND5" library="supply1" deviceset="GND" device=""/>
<part name="GND6" library="supply1" deviceset="GND" device=""/>
<part name="RUP_WHR" library="rcl" deviceset="R-EU_" device="M1206" value="33k"/>
<part name="P+3" library="supply1" deviceset="+5V" device=""/>
<part name="P+4" library="supply1" deviceset="+5V" device=""/>
<part name="P+5" library="supply1" deviceset="+5V" device=""/>
<part name="GND7" library="supply1" deviceset="GND" device=""/>
<part name="X1" library="con-lstb" deviceset="MA06-1" device=""/>
<part name="GND8" library="supply1" deviceset="GND" device=""/>
<part name="RDN_PINR" library="rcl" deviceset="R-EU_" device="R0603" value="1k"/>
<part name="GND9" library="supply1" deviceset="GND" device=""/>
<part name="RANA_ORL" library="rcl" deviceset="R-EU_" device="R0603" value="0R"/>
<part name="RANA_ORR" library="rcl" deviceset="R-EU_" device="R0603" value="0R"/>
<part name="RDIG_ORL" library="rcl" deviceset="R-EU_" device="R0603" value="0R"/>
<part name="RDIG_ORR" library="rcl" deviceset="R-EU_" device="R0603" value="0R"/>
<part name="RDN_PINL" library="rcl" deviceset="R-EU_" device="R0603" value="1k"/>
</parts>
<sheets>
<sheet>
<plain>
<text x="162.56" y="20.32" size="1.778" layer="94">Esplora Gaming Controller -- TinkerKit buttons</text>
<text x="102.235" y="10.16" size="1.778" layer="94" rot="R90">TinkerKit white left</text>
<text x="104.775" y="10.16" size="1.778" layer="94" rot="R90">TinkerKit white right</text>
<text x="107.315" y="10.16" size="1.778" layer="94" rot="R90">TinkerKit orange right</text>
<text x="99.695" y="10.16" size="1.778" layer="94" rot="R90">TinkerKit orange left</text>
<text x="97.155" y="10.16" size="1.778" layer="94" rot="R90">external switch left</text>
<text x="109.855" y="10.16" size="1.778" layer="94" rot="R90">external switch right</text>
<text x="10.16" y="29.21" size="2.54" layer="94">Usage of External Digital Switches</text>
<wire x1="10.16" y1="27.94" x2="63.5" y2="27.94" width="0.1524" layer="94"/>
<text x="10.16" y="22.86" size="1.778" layer="94">* Don't solder RDIG_ORL and RDIG_ORR</text>
<text x="10.16" y="20.32" size="1.778" layer="94">* Solder RANA_ORL and RANA_ORR</text>
<text x="10.16" y="15.24" size="1.778" layer="94">* use switches OR_LEFT and OR_RIGHT as analogue inputs:</text>
<text x="12.7" y="12.7" size="1.778" layer="94">calculate suitable values for RDN_ORL and RDN_ORR</text>
<text x="10.16" y="17.78" size="1.778" layer="94">* solder external switches at X1.1-2 and X1.5-6</text>
<text x="12.7" y="10.16" size="1.778" layer="94">68k or 82k? (t.b.d.)</text>
</plain>
<instances>
<instance part="FRAME1" gate="G$1" x="0" y="0"/>
<instance part="OR_LEFT" gate="G$1" x="73.66" y="91.44" rot="R180"/>
<instance part="X_LEFT" gate="1" x="25.4" y="116.84" rot="MR180"/>
<instance part="X_RIGHT" gate="1" x="243.84" y="116.84" rot="R180"/>
<instance part="RDN_ORL" gate="G$1" x="58.42" y="76.2" rot="R90"/>
<instance part="P+1" gate="1" x="43.18" y="119.38"/>
<instance part="GND1" gate="1" x="58.42" y="66.04"/>
<instance part="RUP_ORL" gate="G$1" x="43.18" y="106.68" rot="R90"/>
<instance part="OR_RIGHT" gate="G$1" x="190.5" y="91.44"/>
<instance part="RDN_ORR" gate="G$1" x="205.74" y="76.2" rot="R90"/>
<instance part="P+2" gate="1" x="220.98" y="119.38"/>
<instance part="GND2" gate="1" x="205.74" y="66.04"/>
<instance part="RUP_ORR" gate="G$1" x="220.98" y="106.68" rot="R90"/>
<instance part="WH47_LEFT" gate="G$1" x="132.08" y="91.44" rot="MR0"/>
<instance part="RUP_WHL" gate="G$1" x="101.6" y="152.4" rot="R90"/>
<instance part="RDN_WH22L" gate="G$1" x="91.44" y="121.92" rot="R90"/>
<instance part="GND3" gate="1" x="91.44" y="111.76"/>
<instance part="RDN_WH47L" gate="G$1" x="119.38" y="76.2" rot="R90"/>
<instance part="GND4" gate="1" x="119.38" y="66.04"/>
<instance part="WH47_RIGHT" gate="G$1" x="129.54" y="139.7" rot="MR0"/>
<instance part="WH22_LEFT" gate="G$1" x="76.2" y="139.7" rot="R180"/>
<instance part="WH22_RIGHT" gate="G$1" x="187.96" y="139.7"/>
<instance part="RDN_WH47R" gate="G$1" x="142.24" y="121.92" rot="R90"/>
<instance part="RDN_WH22R" gate="G$1" x="172.72" y="121.92" rot="R90"/>
<instance part="GND5" gate="1" x="142.24" y="111.76"/>
<instance part="GND6" gate="1" x="172.72" y="111.76"/>
<instance part="RUP_WHR" gate="G$1" x="162.56" y="152.4" rot="R90"/>
<instance part="P+3" gate="1" x="101.6" y="167.64"/>
<instance part="P+4" gate="1" x="162.56" y="167.64"/>
<instance part="P+5" gate="1" x="231.14" y="134.62"/>
<instance part="GND7" gate="1" x="231.14" y="96.52"/>
<instance part="X1" gate="1" x="104.14" y="38.1" rot="MR90"/>
<instance part="GND8" gate="1" x="71.12" y="40.64"/>
<instance part="RDN_PINR" gate="G$1" x="119.38" y="48.26" rot="R180"/>
<instance part="GND9" gate="1" x="137.16" y="40.64"/>
<instance part="RANA_ORL" gate="G$1" x="93.98" y="96.52" smashed="yes">
<attribute name="NAME" x="87.63" y="98.0186" size="1.778" layer="95"/>
<attribute name="VALUE" x="90.17" y="93.218" size="1.778" layer="96"/>
</instance>
<instance part="RANA_ORR" gate="G$1" x="170.18" y="96.52" smashed="yes">
<attribute name="NAME" x="163.83" y="98.0186" size="1.778" layer="95"/>
<attribute name="VALUE" x="166.37" y="93.218" size="1.778" layer="96"/>
</instance>
<instance part="RDIG_ORL" gate="G$1" x="50.8" y="96.52"/>
<instance part="RDIG_ORR" gate="G$1" x="210.82" y="96.52"/>
<instance part="RDN_PINL" gate="G$1" x="86.36" y="48.26"/>
</instances>
<busses>
</busses>
<nets>
<net name="GND" class="0">
<segment>
<pinref part="GND1" gate="1" pin="GND"/>
<pinref part="RDN_ORL" gate="G$1" pin="1"/>
<wire x1="58.42" y1="71.12" x2="58.42" y2="68.58" width="0.1524" layer="91"/>
</segment>
<segment>
<pinref part="GND2" gate="1" pin="GND"/>
<pinref part="RDN_ORR" gate="G$1" pin="1"/>
<wire x1="205.74" y1="71.12" x2="205.74" y2="68.58" width="0.1524" layer="91"/>
</segment>
<segment>
<pinref part="RDN_WH22L" gate="G$1" pin="1"/>
<pinref part="GND3" gate="1" pin="GND"/>
<wire x1="91.44" y1="114.3" x2="91.44" y2="116.84" width="0.1524" layer="91"/>
</segment>
<segment>
<pinref part="RDN_WH47L" gate="G$1" pin="1"/>
<pinref part="GND4" gate="1" pin="GND"/>
<wire x1="119.38" y1="68.58" x2="119.38" y2="71.12" width="0.1524" layer="91"/>
</segment>
<segment>
<pinref part="RDN_WH47R" gate="G$1" pin="1"/>
<pinref part="GND5" gate="1" pin="GND"/>
<wire x1="142.24" y1="114.3" x2="142.24" y2="116.84" width="0.1524" layer="91"/>
</segment>
<segment>
<pinref part="RDN_WH22R" gate="G$1" pin="1"/>
<pinref part="GND6" gate="1" pin="GND"/>
<wire x1="172.72" y1="114.3" x2="172.72" y2="116.84" width="0.1524" layer="91"/>
</segment>
<segment>
<pinref part="X_RIGHT" gate="1" pin="10"/>
<wire x1="236.22" y1="104.14" x2="231.14" y2="104.14" width="0.1524" layer="91"/>
<wire x1="231.14" y1="104.14" x2="231.14" y2="99.06" width="0.1524" layer="91"/>
<pinref part="GND7" gate="1" pin="GND"/>
</segment>
<segment>
<wire x1="81.28" y1="48.26" x2="71.12" y2="48.26" width="0.1524" layer="91"/>
<wire x1="71.12" y1="48.26" x2="71.12" y2="43.18" width="0.1524" layer="91"/>
<pinref part="GND8" gate="1" pin="GND"/>
<pinref part="RDN_PINL" gate="G$1" pin="1"/>
</segment>
<segment>
<pinref part="RDN_PINR" gate="G$1" pin="1"/>
<wire x1="124.46" y1="48.26" x2="137.16" y2="48.26" width="0.1524" layer="91"/>
<wire x1="137.16" y1="48.26" x2="137.16" y2="43.18" width="0.1524" layer="91"/>
<pinref part="GND9" gate="1" pin="GND"/>
</segment>
</net>
<net name="N$1" class="0">
<segment>
<pinref part="RDN_ORL" gate="G$1" pin="2"/>
<wire x1="58.42" y1="86.36" x2="58.42" y2="81.28" width="0.1524" layer="91"/>
<pinref part="OR_LEFT" gate="G$1" pin="3"/>
<wire x1="63.5" y1="86.36" x2="58.42" y2="86.36" width="0.1524" layer="91"/>
</segment>
</net>
<net name="ORANGE_LEFT" class="0">
<segment>
<pinref part="RUP_ORL" gate="G$1" pin="1"/>
<wire x1="43.18" y1="101.6" x2="43.18" y2="96.52" width="0.1524" layer="91"/>
<wire x1="43.18" y1="96.52" x2="43.18" y2="55.88" width="0.1524" layer="91"/>
<wire x1="43.18" y1="55.88" x2="99.06" y2="55.88" width="0.1524" layer="91"/>
<wire x1="99.06" y1="55.88" x2="99.06" y2="45.72" width="0.1524" layer="91"/>
<pinref part="X1" gate="1" pin="2"/>
<pinref part="RDIG_ORL" gate="G$1" pin="1"/>
<wire x1="45.72" y1="96.52" x2="43.18" y2="96.52" width="0.1524" layer="91"/>
<junction x="43.18" y="96.52"/>
</segment>
</net>
<net name="+5V" class="0">
<segment>
<pinref part="RUP_ORL" gate="G$1" pin="2"/>
<pinref part="P+1" gate="1" pin="+5V"/>
<wire x1="43.18" y1="116.84" x2="43.18" y2="111.76" width="0.1524" layer="91"/>
</segment>
<segment>
<pinref part="RUP_ORR" gate="G$1" pin="2"/>
<pinref part="P+2" gate="1" pin="+5V"/>
<wire x1="220.98" y1="116.84" x2="220.98" y2="111.76" width="0.1524" layer="91"/>
</segment>
<segment>
<pinref part="RUP_WHL" gate="G$1" pin="2"/>
<pinref part="P+3" gate="1" pin="+5V"/>
<wire x1="101.6" y1="165.1" x2="101.6" y2="157.48" width="0.1524" layer="91"/>
</segment>
<segment>
<pinref part="RUP_WHR" gate="G$1" pin="2"/>
<pinref part="P+4" gate="1" pin="+5V"/>
<wire x1="162.56" y1="165.1" x2="162.56" y2="157.48" width="0.1524" layer="91"/>
</segment>
<segment>
<pinref part="P+5" gate="1" pin="+5V"/>
<wire x1="231.14" y1="132.08" x2="231.14" y2="127" width="0.1524" layer="91"/>
<pinref part="X_RIGHT" gate="1" pin="1"/>
<wire x1="231.14" y1="127" x2="236.22" y2="127" width="0.1524" layer="91"/>
</segment>
</net>
<net name="N$3" class="0">
<segment>
<pinref part="RDN_ORR" gate="G$1" pin="2"/>
<wire x1="205.74" y1="86.36" x2="205.74" y2="81.28" width="0.1524" layer="91"/>
<pinref part="OR_RIGHT" gate="G$1" pin="2"/>
<wire x1="200.66" y1="86.36" x2="205.74" y2="86.36" width="0.1524" layer="91"/>
</segment>
</net>
<net name="ORANGE_RIGHT" class="0">
<segment>
<pinref part="RUP_ORR" gate="G$1" pin="1"/>
<wire x1="220.98" y1="101.6" x2="220.98" y2="96.52" width="0.1524" layer="91"/>
<wire x1="220.98" y1="96.52" x2="220.98" y2="55.88" width="0.1524" layer="91"/>
<wire x1="220.98" y1="55.88" x2="106.68" y2="55.88" width="0.1524" layer="91"/>
<wire x1="106.68" y1="55.88" x2="106.68" y2="45.72" width="0.1524" layer="91"/>
<pinref part="X1" gate="1" pin="5"/>
<pinref part="RDIG_ORR" gate="G$1" pin="2"/>
<wire x1="215.9" y1="96.52" x2="220.98" y2="96.52" width="0.1524" layer="91"/>
<junction x="220.98" y="96.52"/>
</segment>
</net>
<net name="WHITE_LEFT" class="0">
<segment>
<pinref part="RUP_WHL" gate="G$1" pin="1"/>
<pinref part="WH47_LEFT" gate="G$1" pin="3"/>
<wire x1="121.92" y1="96.52" x2="101.6" y2="96.52" width="0.1524" layer="91"/>
<wire x1="101.6" y1="96.52" x2="101.6" y2="144.78" width="0.1524" layer="91"/>
<wire x1="101.6" y1="144.78" x2="101.6" y2="147.32" width="0.1524" layer="91"/>
<junction x="101.6" y="96.52"/>
<wire x1="101.6" y1="45.72" x2="101.6" y2="96.52" width="0.1524" layer="91"/>
<pinref part="WH22_LEFT" gate="G$1" pin="1"/>
<wire x1="86.36" y1="144.78" x2="101.6" y2="144.78" width="0.1524" layer="91"/>
<junction x="101.6" y="144.78"/>
<pinref part="X1" gate="1" pin="3"/>
<wire x1="99.06" y1="96.52" x2="101.6" y2="96.52" width="0.1524" layer="91"/>
<pinref part="RANA_ORL" gate="G$1" pin="2"/>
</segment>
</net>
<net name="N$6" class="0">
<segment>
<wire x1="91.44" y1="134.62" x2="91.44" y2="127" width="0.1524" layer="91"/>
<pinref part="RDN_WH22L" gate="G$1" pin="2"/>
<pinref part="WH22_LEFT" gate="G$1" pin="4"/>
<wire x1="86.36" y1="134.62" x2="91.44" y2="134.62" width="0.1524" layer="91"/>
</segment>
</net>
<net name="N$7" class="0">
<segment>
<pinref part="WH47_LEFT" gate="G$1" pin="2"/>
<pinref part="RDN_WH47L" gate="G$1" pin="2"/>
<wire x1="121.92" y1="86.36" x2="119.38" y2="86.36" width="0.1524" layer="91"/>
<wire x1="119.38" y1="86.36" x2="119.38" y2="81.28" width="0.1524" layer="91"/>
</segment>
</net>
<net name="N$8" class="0">
<segment>
<pinref part="RDN_WH22R" gate="G$1" pin="2"/>
<pinref part="WH22_RIGHT" gate="G$1" pin="1"/>
<wire x1="172.72" y1="127" x2="172.72" y2="134.62" width="0.1524" layer="91"/>
<wire x1="172.72" y1="134.62" x2="177.8" y2="134.62" width="0.1524" layer="91"/>
</segment>
</net>
<net name="N$9" class="0">
<segment>
<pinref part="WH47_RIGHT" gate="G$1" pin="1"/>
<pinref part="RDN_WH47R" gate="G$1" pin="2"/>
<wire x1="139.7" y1="134.62" x2="142.24" y2="134.62" width="0.1524" layer="91"/>
<wire x1="142.24" y1="134.62" x2="142.24" y2="127" width="0.1524" layer="91"/>
</segment>
</net>
<net name="WHITE_RIGHT" class="0">
<segment>
<pinref part="RUP_WHR" gate="G$1" pin="1"/>
<wire x1="162.56" y1="147.32" x2="162.56" y2="144.78" width="0.1524" layer="91"/>
<pinref part="WH22_RIGHT" gate="G$1" pin="4"/>
<wire x1="162.56" y1="144.78" x2="177.8" y2="144.78" width="0.1524" layer="91"/>
<wire x1="162.56" y1="144.78" x2="162.56" y2="96.52" width="0.1524" layer="91"/>
<junction x="162.56" y="144.78"/>
<wire x1="162.56" y1="96.52" x2="162.56" y2="60.96" width="0.1524" layer="91"/>
<wire x1="162.56" y1="60.96" x2="104.14" y2="60.96" width="0.1524" layer="91"/>
<wire x1="104.14" y1="60.96" x2="104.14" y2="45.72" width="0.1524" layer="91"/>
<pinref part="WH47_RIGHT" gate="G$1" pin="4"/>
<wire x1="139.7" y1="144.78" x2="162.56" y2="144.78" width="0.1524" layer="91"/>
<pinref part="X1" gate="1" pin="4"/>
<wire x1="165.1" y1="96.52" x2="162.56" y2="96.52" width="0.1524" layer="91"/>
<junction x="162.56" y="96.52"/>
<pinref part="RANA_ORR" gate="G$1" pin="1"/>
</segment>
</net>
<net name="PIN_LEFT" class="0">
<segment>
<pinref part="X1" gate="1" pin="1"/>
<wire x1="91.44" y1="48.26" x2="96.52" y2="48.26" width="0.1524" layer="91"/>
<wire x1="96.52" y1="48.26" x2="96.52" y2="45.72" width="0.1524" layer="91"/>
<pinref part="RDN_PINL" gate="G$1" pin="2"/>
</segment>
</net>
<net name="PIN_RIGHT" class="0">
<segment>
<pinref part="X1" gate="1" pin="6"/>
<pinref part="RDN_PINR" gate="G$1" pin="2"/>
<wire x1="109.22" y1="45.72" x2="109.22" y2="48.26" width="0.1524" layer="91"/>
<wire x1="109.22" y1="48.26" x2="114.3" y2="48.26" width="0.1524" layer="91"/>
</segment>
</net>
<net name="N$15" class="0">
<segment>
<pinref part="OR_LEFT" gate="G$1" pin="2"/>
<pinref part="RDIG_ORL" gate="G$1" pin="2"/>
<wire x1="55.88" y1="96.52" x2="60.96" y2="96.52" width="0.1524" layer="91"/>
<wire x1="60.96" y1="96.52" x2="63.5" y2="96.52" width="0.1524" layer="91"/>
<wire x1="60.96" y1="96.52" x2="60.96" y2="101.6" width="0.1524" layer="91"/>
<junction x="60.96" y="96.52"/>
<wire x1="60.96" y1="101.6" x2="86.36" y2="101.6" width="0.1524" layer="91"/>
<wire x1="86.36" y1="101.6" x2="86.36" y2="96.52" width="0.1524" layer="91"/>
<pinref part="RANA_ORL" gate="G$1" pin="1"/>
<wire x1="86.36" y1="96.52" x2="88.9" y2="96.52" width="0.1524" layer="91"/>
</segment>
</net>
<net name="N$16" class="0">
<segment>
<pinref part="OR_RIGHT" gate="G$1" pin="3"/>
<pinref part="RDIG_ORR" gate="G$1" pin="1"/>
<wire x1="205.74" y1="96.52" x2="203.2" y2="96.52" width="0.1524" layer="91"/>
<pinref part="RANA_ORR" gate="G$1" pin="2"/>
<wire x1="203.2" y1="96.52" x2="200.66" y2="96.52" width="0.1524" layer="91"/>
<wire x1="175.26" y1="96.52" x2="177.8" y2="96.52" width="0.1524" layer="91"/>
<wire x1="177.8" y1="96.52" x2="177.8" y2="101.6" width="0.1524" layer="91"/>
<wire x1="177.8" y1="101.6" x2="203.2" y2="101.6" width="0.1524" layer="91"/>
<wire x1="203.2" y1="101.6" x2="203.2" y2="96.52" width="0.1524" layer="91"/>
<junction x="203.2" y="96.52"/>
</segment>
</net>
</nets>
</sheet>
</sheets>
</schematic>
</drawing>
</eagle>
